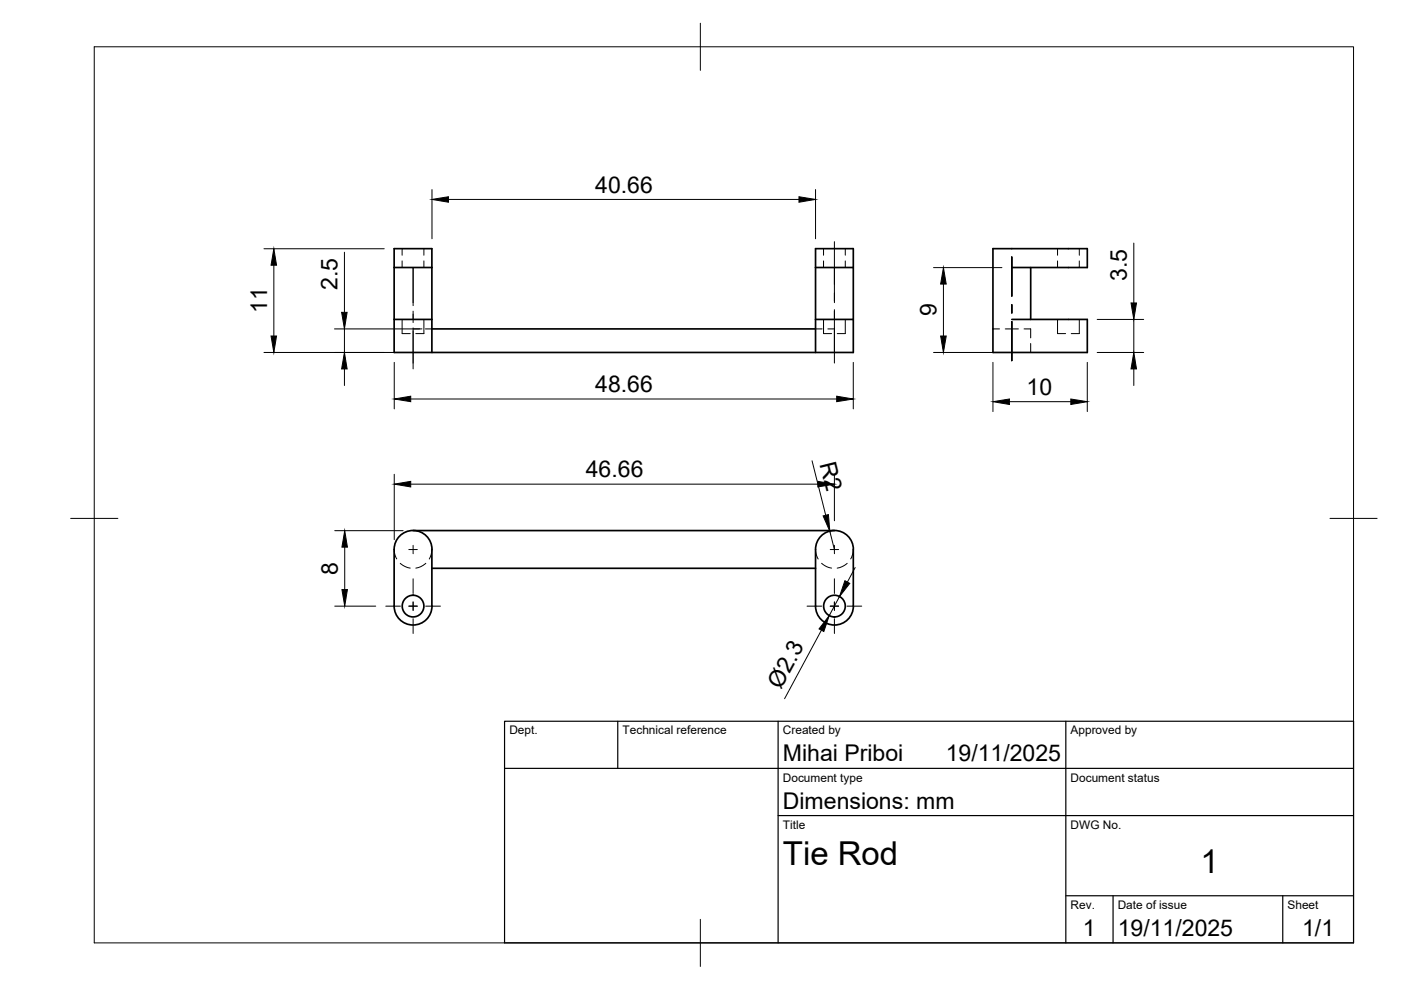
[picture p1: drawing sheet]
<svg xmlns="http://www.w3.org/2000/svg" width="297mm" height="210mm" viewBox="0 0 297 210" stroke-linecap="round" stroke-linejoin="round" font-family="sans-serif">
<!-- layer: Visible -->
<g fill="none" stroke="#000" stroke-width=".36">
<path d="M83.6 56.7h8M172.9 56.7h8M214.5 56.7h16v-4h-20v22h20v-7h-16M218.5 56.7v11M83.6 67.7h8M91.6 74.7v-22h-8v22h97.3v-22h-8v22M91.6 69.7h81.3M172.9 67.7h8M87.6 112.5h89.3M180.9 116.5v12M180.9 116.5a4 4 0 0 0-4-4 4 4 0 0 0-4 4v12M83.6 128.5v-12a4 4 0 0 1 4-4 4 4 0 0 1 4 4v12"/>
<path d="M83.6 128.5a4 4 0 0 0 4 4 4 4 0 0 0 4-4M91.6 120.5h81.3M172.9 128.5a4 4 0 0 0 4 4 4 4 0 0 0 4-4"/>
<circle cx="87.6" cy="128.5" r="2.3"/>
<circle cx="176.9" cy="128.5" r="2.3"/>
</g>
<!-- layer: Hidden -->
<g fill="none" stroke="#000" stroke-width=".21">
<path d="M85.3 52.7v1.4M85.3 55.3v1.4M89.9 52.7v1.4M89.9 55.3v1.4M174.6 52.7v1.4M174.6 55.3v1.4M179.2 52.7v1.4M179.2 55.3v1.4M224.2 52.7v1.4M224.2 55.3v1.4M228.8 52.7v1.4M228.8 55.3v1.4"/>
<path d="M85.3 67.7v3h1.7M87.6 69.7h1.4M89.9 67.7v3h-1.7M90.2 69.7h1.4M172.9 69.7h1.4M174.6 67.7v3h1.7M175.5 69.7h1.4M179.2 67.7v3h-1.7M210.5 69.7h1.4M213.1 69.7h2.8M217.1 69.7h1.4v1.9M218.5 72.8v1.9"/>
<path d="M224.2 67.7v3h1.7M228.8 67.7v3h-1.7M83.6 116.5l.1 1.1 .4 .9M84.9 119.4l1 .7 1.1 .4M90.3 119.4l-.1 .1a4 4 0 0 1-2 1M91.6 116.5l-.2 1.1-.4 .9M172.9 116.5l.2 1.1 .4 .9M174.2 119.4l.1 .1a4 4 0 0 0 2 1M179.6 119.4l-1 .7-1.1 .4M180.9 116.5l-.2 1.1-.3 .9"/>
</g>
<!-- layer: BORDER -->
<path d="M20 9.9h267v190h-267zM148.5 4.9v10M15 109.9h10M282 109.9h10M148.5 194.9v10" fill="none" stroke="#000" stroke-width=".21"/>
<!-- layer: TITLEBLOCK -->
<path d="M107 152.9h180v47h-180zM131 152.9v10M165 152.9v47M226 152.9v47M107 162.9h180M165 172.9h122M226 189.9h61M236 189.9v10M272 189.9v10" fill="none" stroke="#000" stroke-width=".25"/>
<!-- layer: Smart Centers -->
<g fill="none" stroke="#000" stroke-width=".21">
<path d="M87.6 56.7v8.1M176.9 51.2v13M214.5 54.5v8.3M87.6 66v2.4M87.6 69.5v8.7M176.9 65.7v11.3M214.5 64.6v1.8M214.5 68.2v8.3M86.7 116.5h1.8M87.6 115.6v1.8M176 116.5h1.8M176.9 115.6v1.8"/>
<path d="M81.8 128.5h3.1M86.7 128.5h1.8M87.6 122.7v3.1M87.6 127.6v1.8M87.6 131.2v3.1M90.3 128.5h3.1M171.1 128.5h3.1M176 128.5h1.8M176.9 122.7v3.1M176.9 127.6v1.8M176.9 131.2v3.1M179.6 128.5h3.1"/>
</g>
<!-- layer: FD_Dimensions -->
<g fill="none" stroke="#000" stroke-width=".21">
<path d="M56 52.7h25.5M58.1 56.2v15M73 53.5v12.7M91.6 40.2v10.4M95.1 42.3h74.3M172.9 40.2v10.4M197.9 56.7h14.5M240.4 51.5v12.7M56 74.7h33.5M70.9 69.7h18.6M73 69.7v5M73 78.2v3.5"/>
<path d="M83.6 76.8v9.9M180.9 76.8v9.9M197.9 74.7h14.5M200 60.2v11M210.5 76.8v10.5M230.5 76.8v10.5M232.6 74.7h9.9M232.6 67.7h9.9M240.4 67.7v7M240.4 78.2v3.5M87.1 84.6h90.3M172.2 97.7l2.9 11.5"/>
<path d="M214 85.2h13M71 112.5h14.5M73.1 116v9M83.6 100.6v13.8M87.1 102.7h86.3M175.9 112.6l1 3.9M176.9 100.6v9.8M71 128.5h8.7M174.2 133.6l-7.9 14.5M178 126.5l-2.2 4M181.3 120.3l-1.6 3.1"/>
</g>
<g fill="#000" stroke="#000" stroke-width=".21">
<path d="M58.1 52.7l.5 3.5h-1.1zM91.6 42.3l3.5-.6v1.2zM169.4 41.7l3.5 .6-3.5 .6zM57.5 71.2h1.1l-.5 3.5zM73 74.7l.6 3.5h-1.2zM72.4 66.2h1.2l-.6 3.5zM199.4 71.2h1.2l-.6 3.5zM200 56.7l.6 3.5h-1.2zM240.4 74.7l.6 3.5h-1.2zM239.8 64.2h1.2l-.6 3.5zM83.6 84.6l3.5-.6v1.2zM177.4 84l3.5 .6-3.5 .6z"/>
<path d="M210.5 85.2l3.5-.6v1.2zM227 84.6l3.5 .6-3.5 .6zM73.1 112.5l.6 3.5h-1.2zM83.6 102.7l3.5-.6v1.1zM173.4 102.1l3.5 .6-3.5 .5zM174.5 109.4l1.1-.3 .3 3.5zM72.5 125h1.2l-.6 3.5zM175.8 130.5l-1.1 3.4-1-.6zM179.1 123.1l1.1 .6-2.2 2.8z"/>
</g>
<g font-size="7">
<text x="166" y="183.4">Tie Rod</text>
<text x="254.5" y="185.2">1</text>
</g>
<g font-size="4.9">
<text x="126.2" y="40.8">40.66</text>
<text x="238.9" y="59.5" transform="rotate(-90 238.9 59.5)">3.5</text>
<text x="71.6" y="61.5" transform="rotate(-90 71.6 61.5)">2.5</text>
<text x="56.7" y="66.3" transform="rotate(-90 56.7 66.3)">11</text>
<text x="198.6" y="67.1" transform="rotate(-90 198.6 67.1)">9</text>
<text x="126.2" y="83.1">48.66</text>
<text x="217.7" y="83.7">10</text>
<text x="124.2" y="101.2">46.66</text>
<text x="173.8" y="98.3" transform="rotate(76 173.8 98.3)">R2</text>
<text x="71.6" y="121.9" transform="rotate(-90 71.6 121.9)">8</text>
<text x="165.6" y="146.3" transform="rotate(-62 165.6 146.3)">Ø2.3</text>
<text x="166" y="161.4">Mihai Priboi</text>
<text x="200.5" y="161.4">19/11/2025</text>
<text x="166" y="171.4">Dimensions: mm</text>
<text x="229.6" y="198.6">1</text>
<text x="237" y="198.4">19/11/2025</text>
<text x="276.1" y="198.6">1/1</text>
</g>
<g font-size="2.5">
<text x="108" y="155.7">Dept.</text>
<text x="132" y="155.7">Technical reference</text>
<text x="166" y="155.7">Created by</text>
<text x="227" y="155.7">Approved by</text>
<text x="166" y="165.7">Document type</text>
<text x="227" y="165.7">Document status</text>
<text x="166" y="175.7">Title</text>
<text x="227" y="175.7">DWG No.</text>
<text x="227" y="192.7">Rev.</text>
<text x="237" y="192.7">Date of issue</text>
<text x="273" y="192.7">Sheet</text>
</g>
</svg>
